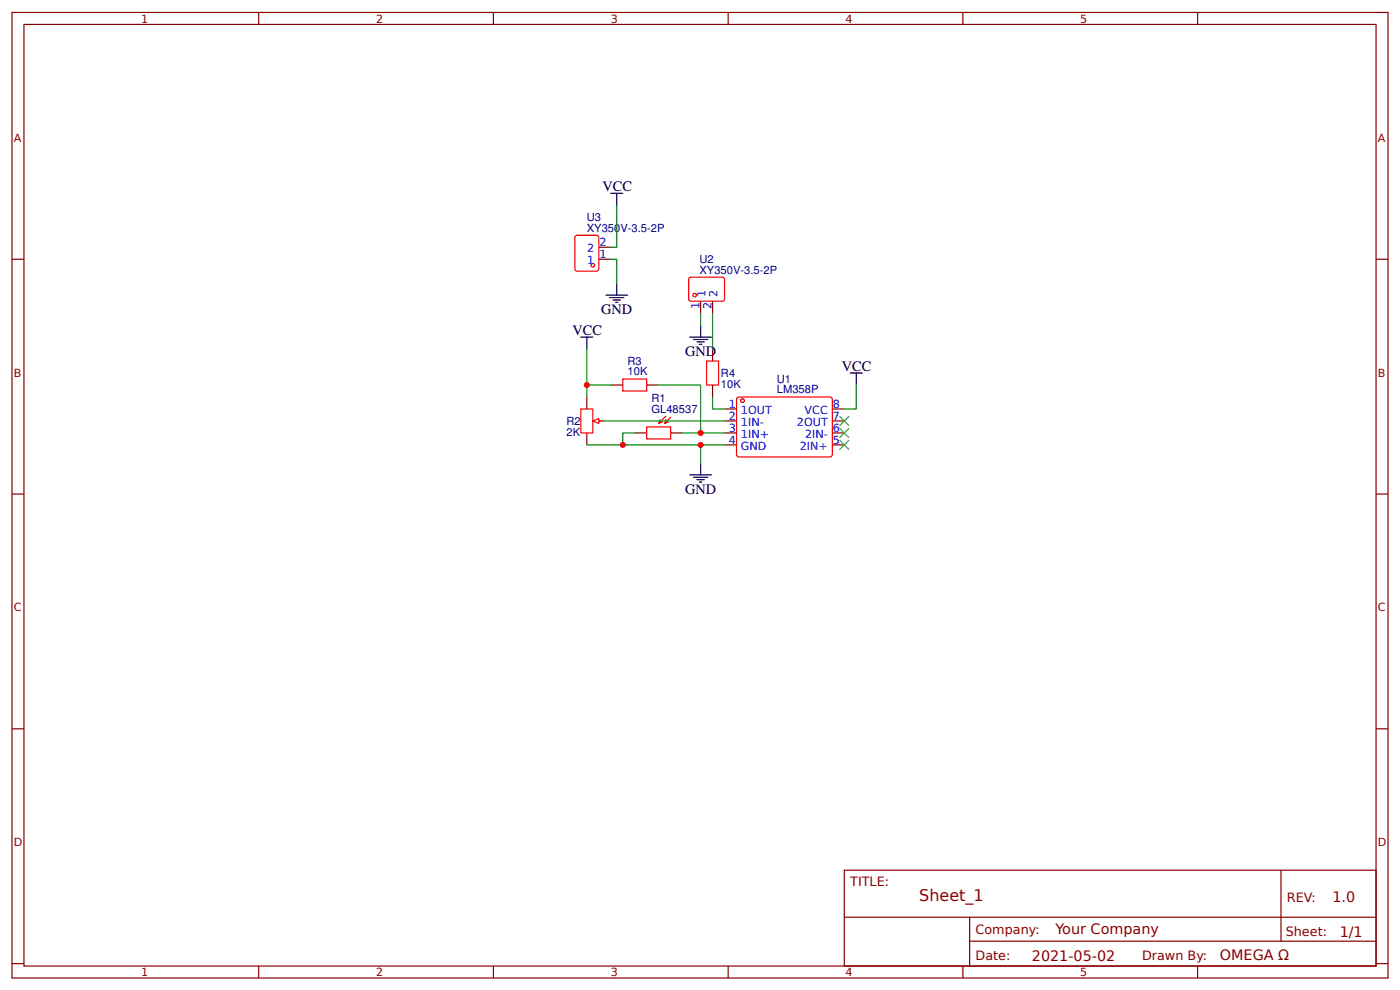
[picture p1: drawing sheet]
<svg xmlns="http://www.w3.org/2000/svg" width="309mm" height="219mm" viewBox="0 0 309 219" stroke-linecap="round" stroke-linejoin="round" font-family="sans-serif">
<g fill="none" stroke="#800" stroke-width=".26">
<path d="M2.6 2.8h304.1v213.2h-304.1zM5.3 5.4h298.7v208h-298.7zM57.1 2.8v2.6M109 2.8v2.6M160.9 2.8v2.6M212.7 2.8v2.6M264.6 2.8v2.6M2.6 57.3h2.7M304 57.3h2.7M2.6 109.1h2.7M304 109.1h2.7M2.6 161h2.7"/>
<path d="M304 161h2.7M186.5 192.2h117.5v21.2h-117.5zM283 192.2v15.7M2.6 212.8h2.7M57.1 213.4v2.6M109 213.4v2.6M160.9 213.4v2.6M186.6 202.6h117.3M212.7 213.4v2.6M214.2 207.9h89.7M214.2 202.6v10.6M264.6 213.4v2.6"/>
<path d="M304 212.8h2.7"/>
</g>
<circle cx="164" cy="88.5" r=".4" fill="#fff" stroke="#f00" stroke-width=".26"/>
<path d="M163 87.8h20.6l.3 .4-.1 12.5-.4 .2-20.4-.1-.3-.4v-12.2z" fill="none" stroke="#f00" stroke-width=".26"/>
<circle cx="164" cy="88.5" r=".4" fill="#fff" stroke="#f00" stroke-width=".26"/>
<g fill="none" stroke="#800" stroke-width=".26">
<path d="M129.6 87.7v2.6M129.6 95.6v2.7M131 93h2.6M140.2 95.6h2.7M148.2 95.6h2.6M160.1 90.3h2.6M160.1 93h2.6M160.1 95.6h2.6M160.1 98.3h2.6M183.9 90.3h2.6M183.9 93h2.6M183.9 95.6h2.6"/>
<path d="M183.9 98.3h2.6"/>
</g>
<path d="M187.9 82.4h2.6M189.2 82.4v2.6M152.4 104.9h4.8M153.2 105.4h3.2M154 105.9h1.6M154.5 106.5h.5M154.8 102.2v2.7" fill="none" stroke="#000" stroke-width=".26"/>
<path d="M140.2 95.6h-2.6v2.7h17.2M150.8 95.6h9.3M160.1 98.3h-5.3v3.9M189.2 85v5.3h-2.7" fill="none" stroke="#080" stroke-width=".26"/>
<path d="M128.3 90.3h2.7v5.3h-2.7zM131.5 93h1.3M142.9 94.3h5.3v2.6h-5.3zM145.8 92.7l-.3 .8M146.3 93.2l-.8 .3M147.1 91.9l-1.6 1.6M147.1 92.7l-.3 .8M147.6 93.2l-.8 .3M148.2 92.2l-1.4 1.3" fill="none" stroke="#f00" stroke-width=".26"/>
<path d="M131 93l1.3-.6v1.1z" fill="#fff" stroke="#f00" stroke-width=".26"/>
<path d="M129.6 77.1v10.6M129.6 98.3h8M129.6 85h5.3M133.6 93h26.5M145.5 85h9.3v10.6M157.4 87.7v2.6h2.7" fill="none" stroke="#080" stroke-width=".26"/>
<path d="M128.3 74.5h2.7M129.6 74.5v2.6" fill="none" stroke="#000" stroke-width=".26"/>
<path d="M152.4 61.3h7.4l.3 .5-.1 4.5-.5 .2-7.1-.1-.3-.4v-4.2zM156.1 79.7h2.6v5.3h-2.6zM137.6 83.7h5.3v2.7h-5.3z" fill="none" stroke="#f00" stroke-width=".26"/>
<path d="M157.4 77.1v2.6M134.9 85h2.7M142.9 85h2.6M157.4 85v2.7" fill="none" stroke="#800" stroke-width=".26"/>
<circle cx="153.5" cy="65.2" r=".4" fill="#fff" stroke="#f00" stroke-width=".26"/>
<path d="M154.8 66.5v2.7M157.4 66.5v2.7" fill="none" stroke="#800" stroke-width=".26"/>
<path d="M127.3 52h4.5l.4 .2 .1 7.2-.3 .4-4.5 .1-.4-.3-.1-7.1z" fill="none" stroke="#f00" stroke-width=".26"/>
<circle cx="131" cy="58.6" r=".4" fill="#fff" stroke="#f00" stroke-width=".26"/>
<path d="M132.3 57.3h2.6M132.3 54.6h2.6" fill="none" stroke="#800" stroke-width=".26"/>
<path d="M134.9 57.3h1.4v5.2M136.3 45.3v9.3h-1.4M154.8 69.2v2.6M157.4 69.2v7.9" fill="none" stroke="#080" stroke-width=".26"/>
<path d="M134.9 42.7h2.7M136.3 42.7v2.6M133.9 65.2h4.7M134.7 65.7h3.1M135.5 66.3h1.6M136 66.8h.5M136.3 62.5v2.7M152.4 74.5h4.8M153.2 75h3.2M154 75.5h1.6M154.5 76h.5M154.8 71.8v2.7" fill="none" stroke="#000" stroke-width=".26"/>
<g fill="#000" stroke="#3c3" stroke-width=".26">
<path d="M185.5 91.9l2.1 2.1zM187.6 91.9l-2.1 2.1z"/>
<path d="M185.5 94.6l2.1 2.1zM187.6 94.6l-2.1 2.1z"/>
<path d="M185.5 97.2l2.1 2.1zM187.6 97.2l-2.1 2.1z"/>
</g>
<g fill="#c00">
<circle cx="154.8" cy="98.3" r=".66"/>
<circle cx="137.6" cy="98.3" r=".66"/>
<circle cx="129.6" cy="85" r=".66"/>
<circle cx="154.8" cy="95.6" r=".66"/>
</g>
<text font-size="3.5" fill="#800" x="203.1" y="199">Sheet_1</text>
<g font-size="3.2">
<text x="133.1" y="42.2">VCC</text>
<text x="132.8" y="69.4">GND</text>
<text x="126.5" y="73.9">VCC</text>
<text x="151.3" y="78.7">GND</text>
<text x="186" y="81.9">VCC</text>
<text x="151.3" y="109.1">GND</text>
</g>
<g font-size="3.2" fill="#800">
<text x="294.4" y="199.1">1.0</text>
<text x="233.2" y="206.3">Your Company</text>
<text x="296" y="206.9">1/1</text>
<text x="228" y="212.2">2021-05-02</text>
<text x="269.5" y="212.1">OMEGA Ω</text>
</g>
<g font-size="2.8" fill="#800">
<text x="187.9" y="195.6">TITLE:</text>
<text x="284.3" y="199.1">REV:</text>
<text x="215.5" y="206.3">Company:</text>
<text x="284.1" y="206.7">Sheet:</text>
<text x="215.5" y="212">Date:</text>
<text x="252.3" y="212.1">Drawn By:</text>
</g>
<g font-size="2.5" fill="#800">
<text x="31.2" y="5">1</text>
<text x="83.1" y="5">2</text>
<text x="134.9" y="5">3</text>
<text x="186.8" y="5">4</text>
<text x="238.7" y="5">5</text>
<text x="3" y="31.3">A</text>
<text x="304.4" y="31.3">A</text>
<text x="3" y="83.2">B</text>
<text x="304.4" y="83.2">B</text>
<text x="3" y="135">C</text>
<text x="304.4" y="135">C</text>
<text x="3" y="186.9">D</text>
<text x="304.4" y="186.9">D</text>
<text x="31.2" y="215.6">1</text>
<text x="83.1" y="215.6">2</text>
<text x="134.9" y="215.6">3</text>
<text x="186.8" y="215.6">4</text>
<text x="238.7" y="215.6">5</text>
</g>
<g font-size="2.5" fill="#000080">
<text x="129.6" y="51.2">XY350V-3.5-2P</text>
<text x="129.6" y="48.8">U3</text>
<text x="154.5" y="58">U2</text>
<text x="154.5" y="60.4">XY350V-3.5-2P</text>
<text x="138.6" y="82.9">10K</text>
<text x="138.6" y="80.5">R3</text>
<text x="159.3" y="83.3">R4</text>
<text x="143.9" y="88.7">R1</text>
<text x="159.3" y="85.7">10K</text>
<text x="171.6" y="86.9">LM358P</text>
<text x="171.6" y="84.6">U1</text>
<text x="125.2" y="93.8">R2</text>
<text x="143.9" y="91.1">GL48537</text>
<text x="125.2" y="96.2">2K</text>
</g>
<g font-size="2.5" fill="#00f">
<text x="129.7" y="58.3">1</text>
<text x="129.7" y="55.7">2</text>
<text x="132.4" y="57">1</text>
<text x="132.4" y="54.3">2</text>
<text x="155.8" y="65.5" transform="rotate(-90 155.8 65.5)">1</text>
<text x="158.5" y="65.5" transform="rotate(-90 158.5 65.5)">2</text>
<text x="154.5" y="68.2" transform="rotate(-90 154.5 68.2)">1</text>
<text x="157.2" y="68.2" transform="rotate(-90 157.2 68.2)">2</text>
<text x="161" y="90.1">1</text>
<text x="161" y="92.7">2</text>
<text x="161" y="95.4">3</text>
<text x="163.7" y="91.4">1OUT</text>
<text x="163.7" y="94">1IN-</text>
<text x="176.1" y="94">2OUT</text>
<text x="177.8" y="91.4">VCC</text>
<text x="184" y="95.4">6</text>
<text x="184" y="92.7">7</text>
<text x="184" y="90.1">8</text>
<text x="161" y="98">4</text>
<text x="163.7" y="96.7">1IN+</text>
<text x="163.7" y="99.3">GND</text>
<text x="176.7" y="99.3">2IN+</text>
<text x="177.9" y="96.7">2IN-</text>
<text x="184" y="98">5</text>
</g>
</svg>
